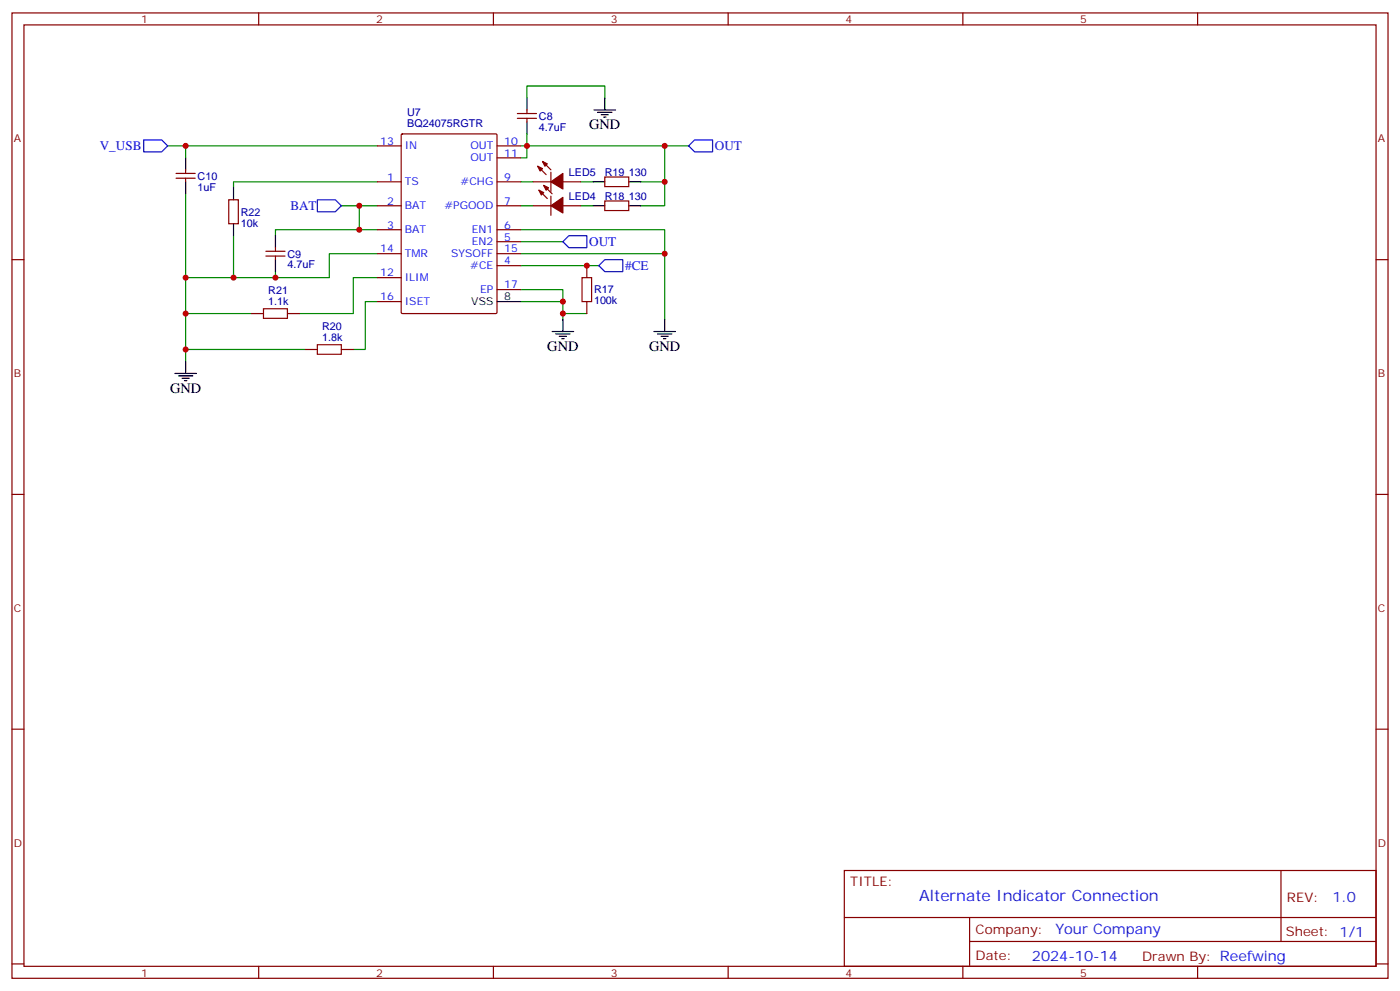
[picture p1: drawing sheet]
<svg xmlns="http://www.w3.org/2000/svg" width="412mm" height="292mm" viewBox="0 0 412 292" stroke-linecap="round" stroke-linejoin="round" font-family="sans-serif">
<g fill="none" stroke="#870000" stroke-width=".35">
<path d="M3.5 3.8h405.4v284.3h-405.4zM7.1 7.3h398.2v277.3h-398.2zM76.2 3.8v3.5M145.3 3.8v3.5M214.5 3.8v3.5M283.6 3.8v3.5M352.8 3.8v3.5M118.2 39.6l.3-.2h27.5l.4 .2v52.4l-.2 .3-27.7 .1-.3-.2zM152.4 33.4h5.6M152.4 34.9h5.6M155.2 32.4v1M155.2 34.9v1"/>
<path d="M51.9 51.1h5.6M51.9 52.5h5.6M54.7 50v1.1M54.7 52.5v1.1M67.4 58.8h2.8v7.1h-2.8zM111.1 53.6h7.1M111.1 43h7.1M146.4 53.6h7.1M146.4 43h7.1M146.4 46.5h7.1M157 53.6h5.3M158.4 49l2.5 2.4"/>
<path d="M158.7 56l2.5 2.5M159.8 47.6l2.5 2.4M160.2 54.6l2.4 2.5M162.3 50.7v5.7M162.3 57.8v5.6M165.8 53.6h5.3M178.2 59.2h7v2.8h-7zM178.2 52.1h7v2.9h-7zM3.5 76.5h3.6M78.3 74h5.7M78.3 75.4h5.7M81.1 73v1"/>
<path d="M81.1 75.4v1.1M111.1 60.6h7.1M111.1 67.7h7.1M111.1 74.7h7.1M146.4 60.6h7.1M146.4 67.7h7.1M146.4 78.2h7.1M146.4 71.2h7.1M146.4 74.7h7.1M157 60.6h5.3M165.8 60.6h5.3M172.9 78.2v3.6"/>
<path d="M405.3 76.5h3.6M74.1 92.4h3.5M84.7 92.4h3.5M111.1 81.8h7.1M111.1 88.8h7.1M146.4 85.3h7.1M172.9 88.8v3.6M90 102.9h3.5M100.5 102.9h3.6M3.5 145.6h3.6M405.3 145.6h3.6M3.5 214.8h3.6"/>
<path d="M405.3 214.8h3.6M248.7 256.4h156.6v28.2h-156.6zM377.3 256.4v20.9M248.7 270.2h156.5M285.6 277.3h119.6M285.6 270.2v14.2M3.5 283.9h3.6M76.2 284.6v3.5M145.3 284.6v3.5M214.5 284.6v3.5M283.6 284.6v3.5M352.8 284.6v3.5"/>
<path d="M405.3 283.9h3.6"/>
</g>
<g fill="none" stroke="#008700" stroke-width=".35">
<path d="M155.2 28.9v-3.6h23v3.6M155.2 39.4v7.1h-1.7M49.4 43h61.7M54.7 57.1v49.4M54.7 43v3.5M111.1 53.6h-42.3v1.7M153.5 43h49.3M153.5 53.6h3.5M171.1 53.6h3.5M188.7 53.6h7.1M195.8 43v17.6h-7.1M68.8 69.4v12.4"/>
<path d="M100.5 60.6h10.6M105.8 67.7h-24.7v1.7M105.8 60.6v7.1h5.3M111.1 74.7h-14.1v7.1h-15.9M153.5 67.7h42.3v26.4M153.5 78.2h22.9M153.5 74.7h42.3M153.5 60.6h3.5M153.5 71.2h12.3M171.1 60.6h3.5M54.7 92.4h19.4M81.1 80v1.8h-26.4"/>
<path d="M111.1 88.8h-3.5v14.1h-3.5M111.1 81.8h-7v10.6h-15.9M153.5 85.3h12.3v3.5M153.5 88.8h12.3v5.3M165.8 92.4h7.1M54.7 102.9h35.3"/>
</g>
<path d="M42.3 41.2h5.3l1.8 1.8-1.8 1.7h-5.3zM93.5 58.8h5.3l1.7 1.8-1.7 1.8h-5.3zM204.6 41.2h5.3v3.5h-5.3l-1.8-1.7zM167.6 69.4h5.3v3.6h-5.3l-1.8-1.8zM178.2 76.5h5.2v3.5h-5.2l-1.8-1.8z" fill="none" stroke="#00f" stroke-width=".35"/>
<path d="M77.6 90.9h7.1v2.9h-7.1zM171.4 81.8h2.9v7h-2.9zM93.5 101.5h7v2.9h-7z" fill="none" stroke="#a10000" stroke-width=".35"/>
<g fill="none" stroke="#000" stroke-width=".35">
<path d="M155.2 28.9v3.5M155.2 35.9v3.5M175 32.4h6.3M176 33.1h4.3M177.1 33.8h2.1M177.8 34.5h.7M178.2 28.9v3.5M54.7 46.5v3.5M54.7 53.6v3.5M68.8 55.3v3.5M174.6 53.6h3.6M185.2 53.6h3.5"/>
<path d="M68.8 65.9v3.5M81.1 69.4v3.6M81.1 76.5v3.5M174.6 60.6h3.6M185.2 60.6h3.5M146.4 88.8h7.1M162.6 97.6h6.4M163.7 98.4h4.2M164.7 99.1h2.2M165.5 99.8h.7M165.8 94.1v3.5M192.6 97.6h6.4"/>
<path d="M193.7 98.4h4.2M194.7 99.1h2.1M195.4 99.8h.7M195.8 94.1v3.5M51.5 110h6.4M52.6 110.7h4.2M53.6 111.4h2.1M54.3 112.1h.7M54.7 106.5v3.5"/>
</g>
<g fill="#870000" stroke="#870000" stroke-width=".35">
<path d="M158.7 56l1.5 .7-.7 .7z"/>
<path d="M160.2 54.6l1.4 .7-.7 .7z"/>
<path d="M162.3 60.6l3.5-2.5v4.6z"/>
<path d="M158.4 49l1.4 .7-.7 .7z"/>
<path d="M159.8 47.6l1.4 .7-.7 .7z"/>
<path d="M162.3 53.6l3.5-2.5v4.6z"/>
</g>
<g fill="#c00">
<circle cx="195.8" cy="74.7" r=".88"/>
<circle cx="165.8" cy="92.4" r=".88"/>
<circle cx="172.9" cy="78.2" r=".88"/>
<circle cx="155.2" cy="43" r=".88"/>
<circle cx="165.8" cy="88.8" r=".88"/>
<circle cx="54.7" cy="102.9" r=".88"/>
<circle cx="54.7" cy="92.4" r=".88"/>
<circle cx="81.1" cy="81.8" r=".88"/>
<circle cx="68.8" cy="81.8" r=".88"/>
<circle cx="105.8" cy="60.6" r=".88"/>
<circle cx="105.8" cy="67.7" r=".88"/>
<circle cx="54.7" cy="81.8" r=".88"/>
<circle cx="54.7" cy="43" r=".88"/>
<circle cx="195.8" cy="43" r=".88"/>
<circle cx="195.8" cy="53.6" r=".88"/>
</g>
<text font-size="4.6" fill="#00f" x="270.8" y="265.4">Alternate Indicator Connection</text>
<g font-size="4.2">
<text x="173.6" y="38">GND</text>
<text x="161.2" y="103.3">GND</text>
<text x="191.2" y="103.3">GND</text>
<text x="50.1" y="115.6">GND</text>
</g>
<g font-size="4.2" fill="#00f">
<text x="392.5" y="265.7">1.0</text>
<text x="310.9" y="275.2">Your Company</text>
<text x="304" y="283">2024-10-14</text>
</g>
<g font-size="3.9" fill="#00f">
<text x="29.4" y="44.2">V_USB</text>
<text x="210.6" y="44.2">OUT</text>
<text x="85.5" y="61.8">BAT</text>
<text x="173.6" y="72.4">OUT</text>
<text x="184.1" y="79.5">#CE</text>
</g>
<g font-size="3.9" fill="#800">
<text x="250.5" y="261">TITLE:</text>
<text x="379.1" y="265.7">REV:</text>
<text x="287.4" y="275.2">Company:</text>
<text x="378.7" y="275.8">Sheet: 1/1</text>
<text x="287.4" y="282.9">Date:</text>
<text x="336.4" y="282.9">Drawn By: Reefwing</text>
</g>
<g font-size="3.2" fill="#800">
<text x="41.6" y="6.8">1</text>
<text x="110.8" y="6.8">2</text>
<text x="179.9" y="6.8">3</text>
<text x="249.1" y="6.8">4</text>
<text x="318.2" y="6.8">5</text>
<text x="4.1" y="41.9">A</text>
<text x="405.9" y="41.9">A</text>
<text x="4.1" y="111.1">B</text>
<text x="405.9" y="111.1">B</text>
<text x="4.1" y="180.2">C</text>
<text x="405.9" y="180.2">C</text>
<text x="4.1" y="249.3">D</text>
<text x="405.9" y="249.3">D</text>
<text x="41.6" y="287.6">1</text>
<text x="110.8" y="287.6">2</text>
<text x="179.9" y="287.6">3</text>
<text x="249.1" y="287.6">4</text>
<text x="318.2" y="287.6">5</text>
</g>
<g font-size="3.2" fill="#000080">
<text x="119.9" y="34.1">U7</text>
<text x="158.7" y="35.3">C8</text>
<text x="119.9" y="37.4">BQ24075RGTR</text>
<text x="158.7" y="38.5">4.7uF</text>
<text x="58.2" y="52.9">C10</text>
<text x="167.6" y="51.8">LED5</text>
<text x="178.2" y="51.8">R19</text>
<text x="185.2" y="51.8">130</text>
<text x="58.2" y="56.1">1uF</text>
<text x="167.6" y="58.8">LED4</text>
<text x="178.2" y="58.8">R18</text>
<text x="185.2" y="58.8">130</text>
<text x="70.9" y="63.5">R22</text>
<text x="70.9" y="66.7">10k</text>
<text x="84.7" y="75.9">C9</text>
<text x="84.7" y="79.1">4.7uF</text>
<text x="79" y="89.9">1.1k</text>
<text x="79" y="86.7">R21</text>
<text x="175" y="89.7">100k</text>
<text x="175" y="86.4">R17</text>
<text x="94.9" y="100.5">1.8k</text>
<text x="94.9" y="97.2">R20</text>
</g>
<g font-size="3.2" fill="#00f">
<text x="112" y="42.6">13</text>
<text x="119.2" y="44">IN</text>
<text x="138.6" y="44">OUT</text>
<text x="138.6" y="47.6">OUT</text>
<text x="148.5" y="42.6">10</text>
<text x="148.5" y="46.1">11</text>
<text x="114" y="53.2">1</text>
<text x="148.5" y="53.2">9</text>
<text x="119.2" y="54.6">TS</text>
<text x="135.7" y="54.6">#CHG</text>
<text x="114" y="60.3">2</text>
<text x="119.2" y="61.7">BAT</text>
<text x="130.9" y="61.7">#PGOOD</text>
<text x="148.5" y="60.3">7</text>
<text x="114" y="67.3">3</text>
<text x="119.2" y="68.7">BAT</text>
<text x="138.9" y="68.7">EN1</text>
<text x="148.5" y="70.8">5</text>
<text x="148.5" y="67.3">6</text>
<text x="112" y="74.4">14</text>
<text x="119.2" y="75.8">TMR</text>
<text x="132.9" y="75.8">SYSOFF</text>
<text x="138.9" y="72.2">EN2</text>
<text x="148.5" y="77.9">4</text>
<text x="148.5" y="74.4">15</text>
<text x="112" y="81.4">12</text>
<text x="119.2" y="82.8">ILIM</text>
<text x="138.5" y="79.3">#CE</text>
<text x="112" y="88.5">16</text>
<text x="119.2" y="89.9">ISET</text>
<text x="141.4" y="86.4">EP</text>
<text x="148.5" y="84.9">17</text>
</g>
<g font-size="3.2">
<text x="138.8" y="89.9">VSS</text>
<text x="148.5" y="88.5">8</text>
</g>
</svg>
